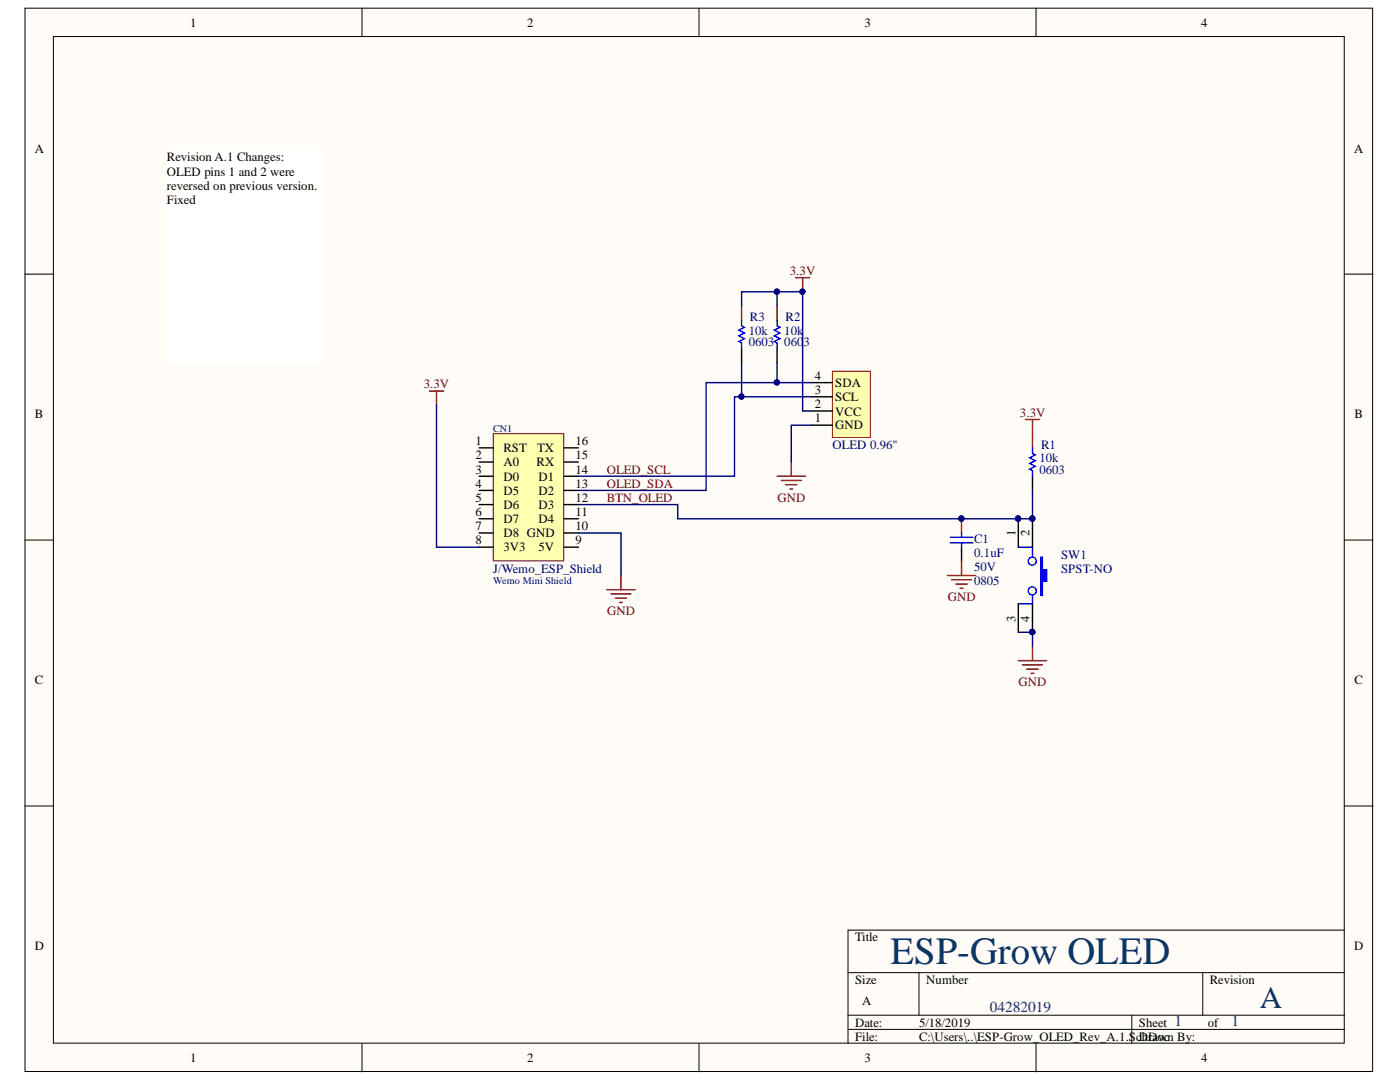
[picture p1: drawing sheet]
# Altium project ESP-Grow_OLED_Rev_A.1.PrjPCB
1 sheet, 7 parts. Net scope: global (net labels, ports and power ports of the same name join across sheets).
Board file: ESP-Grow_OLED_Rev_A.1.PcbDoc

## Sheet ESP-Grow_OLED_Rev_A.1.SchDoc: ESP-Grow OLED
size A; Date: 04282019; Revision: A; SheetNumber: 1; SheetTotal: 1

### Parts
C1  0.1uF  Voltage (Rated): 50V  Package (Imperial): 0805  [CAPC0805(2012)_L]
CN1  J/Wemo_ESP_Shield  Name: Wemo Mini Shield  [Wemos_d1_no3d]
J1  OLED 0.96"  [OLED_0.96_I2C]
R1  Package (Imperial): 0603  [RESC0603(1608)_M]  (hidden comment: 10K)
R2  Package (Imperial): 0603  [RESC0603(1608)_M]  (hidden comment: 10K)
R3  Package (Imperial): 0603  [RESC0603(1608)_M]  (hidden comment: 10K)
SW1  Circuit: SPST-NO  [SW TACT Red 6mm x 6mm]  (hidden comment: PTS645SM43SMTR92 LFS)

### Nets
3.3V: CN1.8(3V3) J1.2(VCC) R1.1 R2.1 R3.1
GND: C1.2 CN1.10(GND) J1.1(GND) SW1.3 SW1.4
BTN_OLED: C1.1 CN1.12(D3) R1.2 SW1.1 SW1.2
OLED_SCL: CN1.14(D1) J1.3(SCL) R3.2
OLED_SDA: CN1.13(D2) J1.4(SDA) R2.2

Not connected (* = marked no-connect by the designer): CN1 1(RST) 2(A0) 3(D0) 4(D5) 5(D6) 6(D7) 7(D8) 9(5V) 11(D4) 15(RX) 16(TX)

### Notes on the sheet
- Revision A.1 Changes:
  OLED pins 1 and 2 were reversed on previous version. Fixed
